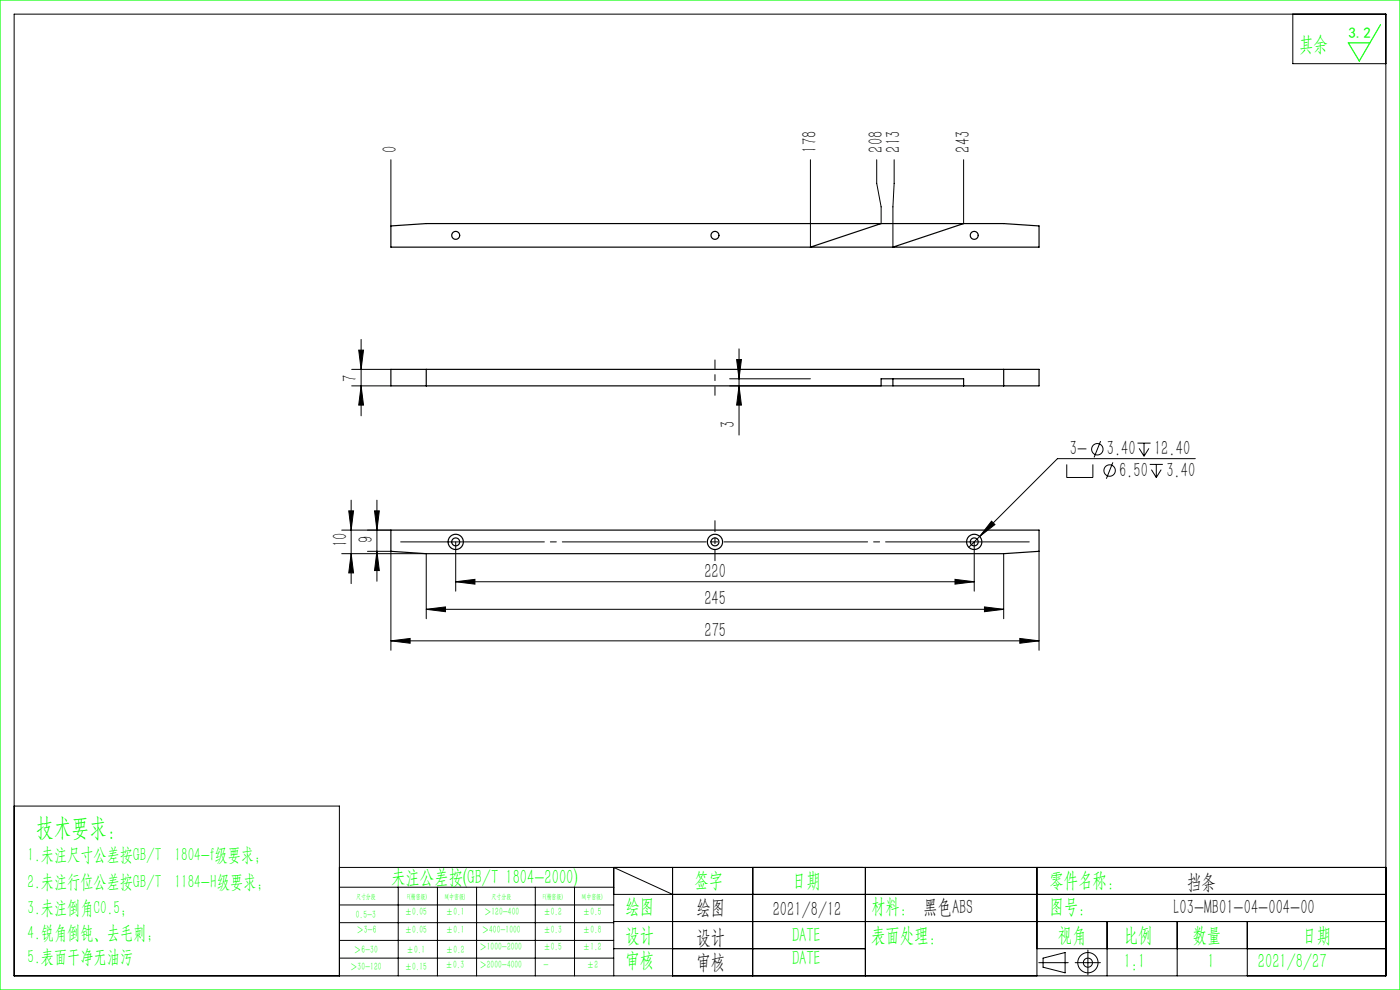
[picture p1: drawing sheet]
<svg xmlns="http://www.w3.org/2000/svg" width="297mm" height="210mm" viewBox="0 0 297 210" stroke-linecap="round" stroke-linejoin="round" font-family="sans-serif">
<g fill="none" stroke="#000" stroke-width=".21">
<path d="M3 3h291v204h-291zM274.3 3v10.5h19.7M82.9 33.9v14M171.9 33.9v18.5M186 33.9v5l.9 5v3.5M189.7 33.9v5l-.3 5v8.5M204.4 33.9v13.5M74.6 78.4h8.3M76.1 74.3h1l-.5 4.1zM76.6 72v16.2M156.3 76.3h1l-.5 4.1zM156.8 74v18.3"/>
<path d="M74.6 81.9h8.3M76.6 81.9l.5 4h-1zM154.8 81.9h34.6M154.8 80.4h17.1M156.8 81.9l.5 4h-1zM226.3 98.5v2.8h5.5v-2.8M233.5 93.6l-1.4 3.4M236.1 98.1l-1.4 3.4M241.3 94h2.8M241.7 95.1l1 1.7M242.7 94v2.8M243.7 95.1l-1 1.7"/>
<path d="M243.9 98.5h2.8M244.3 99.6l1 1.7M245.3 98.5v2.8M246.3 99.6l-1 1.7M253.6 97.3h-29.3l-18.8 18.8M72.5 112.4h10.4M72.5 117.4h17.9v13.8M74 108.4h1l-.5 4zM74.5 117.4l.5 4.1h-1zM74.5 106.1v17.7M78 116.9h4.9v21M79.5 108.4h1l-.5 4z"/>
<path d="M80 116.9l.5 4.1h-1zM80 106.1v17.2M96.7 114.9v10.5M206.7 114.9v10.5M210.3 110.6l.8 .7-3.3 2.5zM212.9 117.4v13.8M220.4 116.9v21M82.9 135.9l4.1-.5v1zM82.9 135.9h137.5M90.4 129.2l4.1-.5v1.1zM90.4 129.2h122.5M96.7 123.4l4.1-.5v1z"/>
<path d="M96.7 123.4h110M202.6 122.9l4.1 .5-4.1 .5zM208.8 128.7l4.1 .5-4.1 .6zM216.3 135.4l4.1 .5-4.1 .5zM3 171h69v36M72 184h222M72 188.2h58.2M72 192h58.2M72 195.7h58.2M72 199.5h58.2M84.5 188.2v18.8M92.8 188.2v18.8"/>
<path d="M101.1 188.2v18.8M113.6 188.2v18.8M121.9 188.2v18.8M130.2 189.7h163.8M130.2 195.5h163.8M142.7 189.7l-12.5-5.7v23M142.7 184v23M159.7 184v23M183.6 184v23M220 184v23M234.9 195.5v11.5M249.7 195.5v11.5"/>
<path d="M264.6 195.5v11.5M72 203.2h58.2M130.2 201.2h53.4M220 201.2h74M220.4 204.2h6.2M221.3 203.2l4.7-1.1v4.3l-4.7-1.2zM228.1 204.2h5.3M230.8 201.5v5.3"/>
<circle cx="232.8" cy="95.3" r="1.21"/>
<circle cx="235.4" cy="99.8" r="1.21"/>
<circle cx="230.8" cy="204.2" r="2.15"/>
<circle cx="230.8" cy="204.2" r=".96"/>
</g>
<path d="M151.7 110.4v8.5" fill="none" stroke="#000" stroke-width=".21" stroke-dasharray="30.5 1.3 1.3 1.3" stroke-dashoffset="28.1"/>
<path d="M218.7 114.9h-134" fill="none" stroke="#000" stroke-width=".21" stroke-dasharray="30.5 1.3 1.3 1.3" stroke-dashoffset="-.3"/>
<path d="M151.7 76.4v7.5" fill="none" stroke="#000" stroke-width=".21" stroke-dasharray="30.5 1.3 1.3 1.3" stroke-dashoffset="28.6"/>
<path d="M0 0h297v210h-297zM292.9 5.2l-4.5 7.7-2.4-3.8h4.6" fill="none" stroke="#0f0" stroke-width=".25"/>
<g fill="#000">
<path d="M76.6 81.9l.5 4h-1zM76.1 74.3h1l-.5 4.1zM80 116.9l.5 4.1h-1zM79.5 108.4h1l-.5 4z"/>
<path d="M156.3 76.3h1l-.5 4.1zM156.8 81.9l.5 4h-1zM74 108.4h1l-.5 4zM74.5 117.4l.5 4.1h-1z"/>
<path d="M90.4 129.2l4.1-.5v1.1zM208.8 128.7l4.1 .5-4.1 .6z"/>
<path d="M96.7 123.4l4.1-.5v1zM202.6 122.9l4.1 .5-4.1 .5zM82.9 135.9l4.1-.5v1zM216.3 135.4l4.1 .5-4.1 .5zM210.3 110.6l-2.5 3.2 3.3-2.5z"/>
</g>
<g fill="none" stroke="#000" stroke-width=".25">
<path d="M82.9 47.9l7.5-.5h122.5l7.5 .5v4.5h-137.5zM186.9 47.4l-15 5M204.4 47.4l-15 5M90.4 78.4v3.5M212.9 78.4v3.5M189.4 80.4v1.5h31v-3.5h-137.5v3.5h104v-1.5h17.5v1.5M82.9 112.4h137.5v4.5l-7.5 .5h-122.5l-7.5-.5z"/>
<circle cx="96.7" cy="49.9" r=".85"/>
<circle cx="151.7" cy="49.9" r=".85"/>
<circle cx="206.7" cy="49.9" r=".85"/>
<circle cx="96.7" cy="114.9" r="1.62"/>
<circle cx="96.7" cy="114.9" r=".85"/>
<circle cx="151.7" cy="114.9" r=".85"/>
<circle cx="151.7" cy="114.9" r="1.62"/>
<circle cx="206.7" cy="114.9" r="1.62"/>
<circle cx="206.7" cy="114.9" r=".85"/>
</g>
<text font-size="5.4" fill="#0f0" x="7.7" y="177.2">技术要求：</text>
<g font-size="4.4" fill="#0f0">
<text x="275.6" y="10.8">其余</text>
<text x="83" y="187.5">未注公差按(GB/T 1804-2000)</text>
<text x="147.3" y="188">签字</text>
<text x="168" y="188">日期</text>
<text x="222.6" y="188">零件名称：</text>
<text x="132.7" y="193.6">绘图</text>
<text x="184.8" y="193.6">材料： 黑色ABS</text>
<text x="222.6" y="193.6">图号：</text>
<text x="132.7" y="199.8">设计</text>
<text x="168" y="199.8">DATE</text>
<text x="184.8" y="199.8">表面处理：</text>
<text x="224.4" y="199.8">视角</text>
<text x="238.4" y="199.8">比例</text>
<text x="253" y="199.8">数量</text>
<text x="276.3" y="199.8">日期</text>
<text x="132.7" y="205.1">审核</text>
<text x="168" y="204.6">DATE</text>
<text x="238.4" y="205.3">1:1</text>
<text x="256.2" y="205.3">1</text>
<text x="266.9" y="205.3">2021/8/27</text>
</g>
<g font-size="4.4">
<text x="84.2" y="32.4" transform="rotate(-90 84.2 32.4)">0</text>
<text x="173.2" y="32.4" transform="rotate(-90 173.2 32.4)">178</text>
<text x="187.3" y="32.4" transform="rotate(-90 187.3 32.4)">208</text>
<text x="191" y="32.4" transform="rotate(-90 191 32.4)">213</text>
<text x="205.7" y="32.4" transform="rotate(-90 205.7 32.4)">243</text>
<text x="75.7" y="81" transform="rotate(-90 75.7 81)">7</text>
<text x="155.9" y="90.8" transform="rotate(-90 155.9 90.8)">3</text>
<text x="227" y="96.6">3-</text>
<text x="234.8" y="96.6">3.40</text>
<text x="237.4" y="101.1">6.50</text>
<text x="244.8" y="96.6">12.40</text>
<text x="247.4" y="101.1">3.40</text>
<text x="73.6" y="116" transform="rotate(-90 73.6 116)">10</text>
<text x="79.1" y="115.2" transform="rotate(-90 79.1 115.2)">9</text>
<text x="149.4" y="122.5">220</text>
<text x="149.4" y="128.4">245</text>
<text x="149.4" y="135.1">275</text>
<text x="251.8" y="188.6">挡条</text>
<text x="147.8" y="194">绘图</text>
<text x="163.9" y="194.3">2021/8/12</text>
<text x="249" y="194">L03-MB01-04-004-00</text>
<text x="147.8" y="200.2">设计</text>
<text x="147.8" y="205.5">审核</text>
</g>
<g font-size="4" fill="#0f0">
<text x="5.9" y="182.6">1.未注尺寸公差按GB/T 1804-f级要求；</text>
<text x="5.9" y="188.4">2.未注行位公差按GB/T 1184-H级要求；</text>
<text x="5.9" y="193.9">3.未注倒角C0.5；</text>
<text x="5.9" y="199.2">4.锐角倒钝、去毛刺；</text>
<text x="5.9" y="204.2">5.表面干净无油污</text>
</g>
<text font-size="3.2" fill="#0f0" x="286.1" y="8">3.2</text>
<g font-size="2.3" fill="#0f0">
<text x="75.5" y="194.7">0.5-3</text>
<text x="75.6" y="198">＞3-6</text>
<text x="85.9" y="194.2">±0.05</text>
<text x="85.9" y="198">±0.05</text>
<text x="94.6" y="194.2">±0.1</text>
<text x="94.6" y="198">±0.1</text>
<text x="102.2" y="198">＞400-1000</text>
<text x="102.7" y="194.2">＞120-400</text>
<text x="115.3" y="194.2">±0.2</text>
<text x="115.3" y="198">±0.3</text>
<text x="123.7" y="194.2">±0.5</text>
<text x="123.7" y="198">±0.8</text>
<text x="75.1" y="202.2">＞6-30</text>
<text x="86.3" y="202.2">±0.1</text>
<text x="94.6" y="202.2">±0.2</text>
<text x="101.7" y="201.6">＞1000-2000</text>
<text x="115.3" y="201.6">±0.5</text>
<text x="123.7" y="201.6">±1.2</text>
<text x="74.3" y="205.8">＞30-120</text>
<text x="85.9" y="205.8">±0.15</text>
<text x="94.5" y="205.4">±0.3</text>
<text x="101.7" y="205.4">＞2000-4000</text>
<text x="115.3" y="205.4">-</text>
<text x="124.5" y="205.4">±2</text>
</g>
<g font-size="1.5" fill="#0f0">
<text x="75.5" y="190.6">尺寸分段</text>
<text x="86.4" y="190.6">F(精密级)</text>
<text x="94.4" y="190.6">M(中密级)</text>
<text x="104.3" y="190.6">尺寸分段</text>
<text x="115.2" y="190.6">F(精密级)</text>
<text x="123.5" y="190.6">M(中密级)</text>
</g>
</svg>
